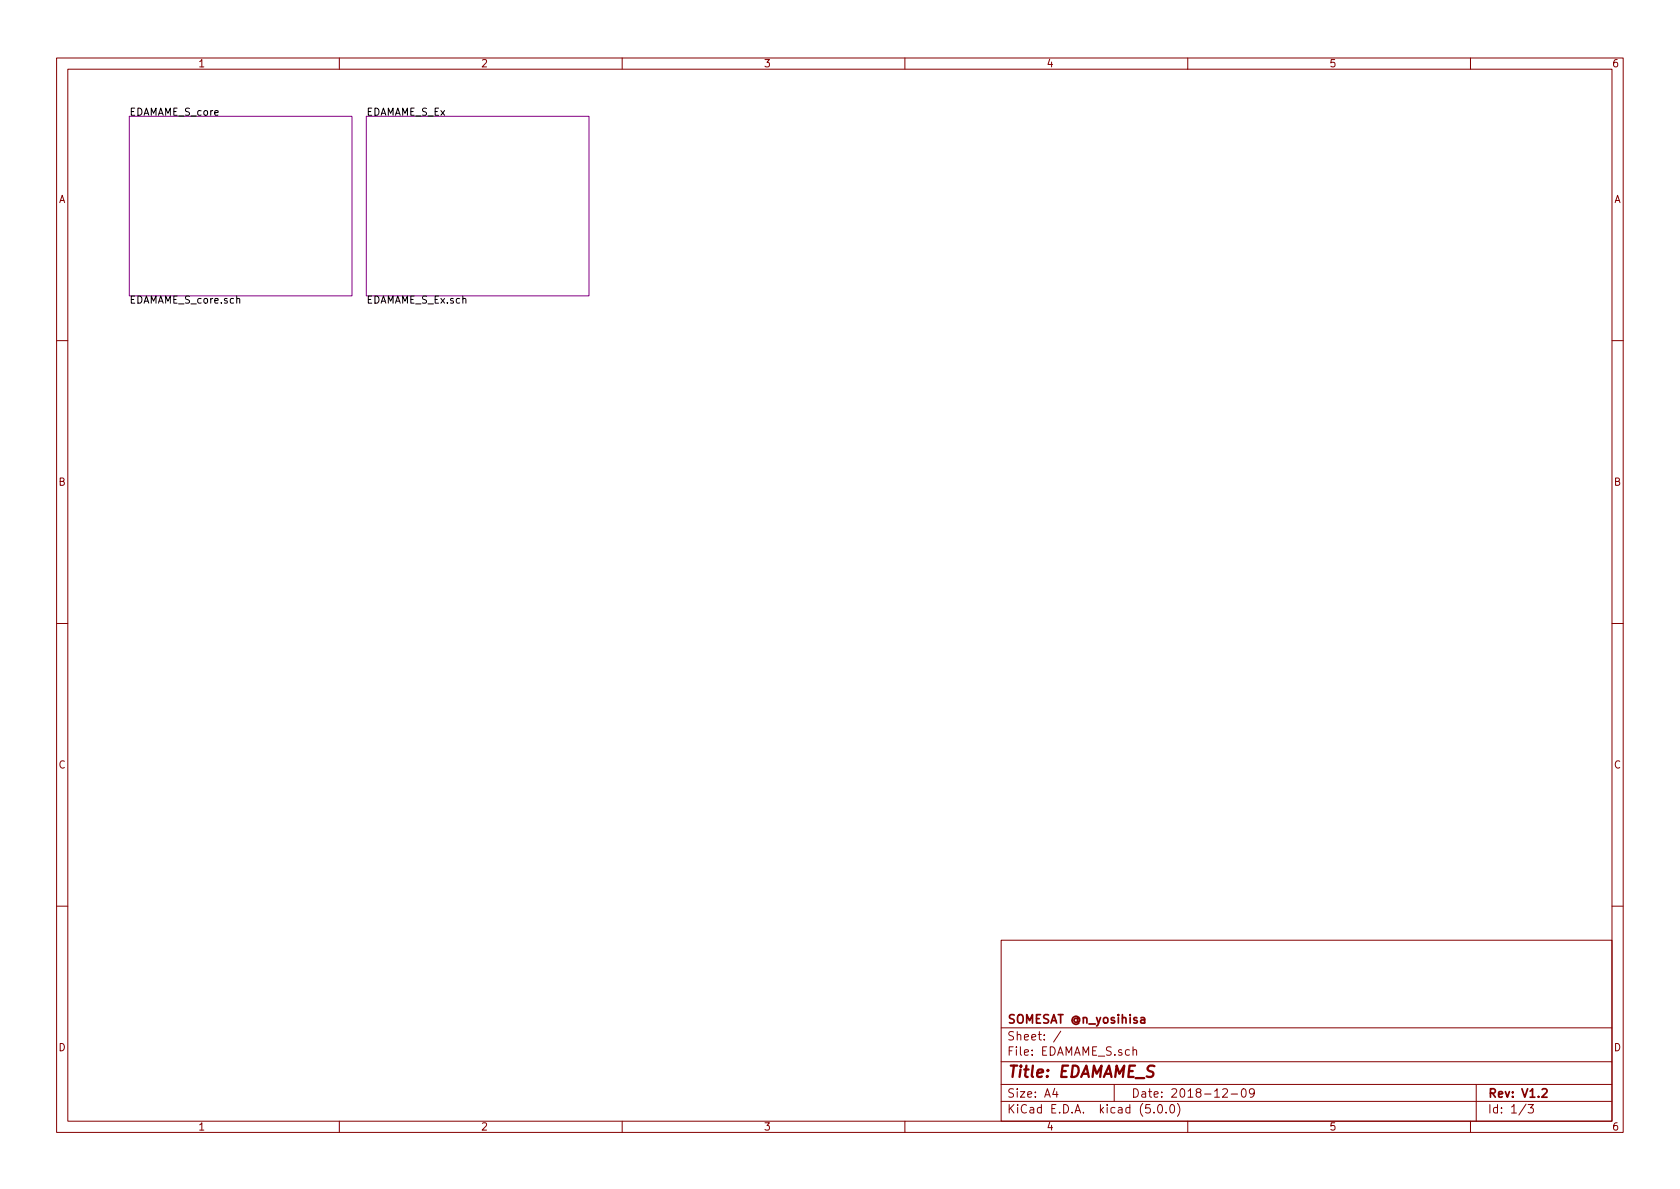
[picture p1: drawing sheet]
<svg xmlns="http://www.w3.org/2000/svg" width="297mm" height="210mm" viewBox="0 0 297 210" stroke-linecap="round" stroke-linejoin="round" font-family="sans-serif">
<g fill="none" stroke="#840000" stroke-width=".18">
<path d="M10 10.3h277v189.9h-277zM12 12.2h273v186.1h-273zM60 10.3v1.9M110 10.3v1.9M160 10.3v1.9M210 10.3v1.9M260 10.3v1.9M10 60.2h2M285 60.2h2M10 110.3h2M285 110.3h2M10 160.2h2"/>
<path d="M177 166.3h108v32h-108zM285 160.2h2M60 198.3v1.9M110 198.3v1.9M160 198.3v1.9M177 194.8h108M177 191.8h108M177 187.8h108M177 181.8h108M186.5 192.5l-.4 1h1M186.8 193v1M187.6 182.3l-1.3 2"/>
<path d="M197 191.8v3M200.3 185.7l.3-.1 .3 .1 .1 .9M200.3 185.1v1.5M204 196.7v.1M204.8 195.5l.4-.2a.94 .94 0 0 1 0 1.5 .79 .79 0 0 1-.4-1.3zM206.2 196.7v.1M207 195.4l.3-.1a.94 .94 0 0 1 0 1.5 .82 .82 0 0 1-.3-1.4zM208.2 195.1a1.71 1.71 0 0 1 0 2.3M210 198.3v1.9M216.2 192.7l.2-.2h.4l.2 .5-.9 1h.9M217.7 193.5h1.1M219.6 192.7l.4-.2a.94 .94 0 0 1 0 1.5 .82 .82 0 0 1-.4-1.3z"/>
<path d="M221.8 193.2l-.3 .3h-.3l-.3-.3v-.4l.2-.2 .4-.1 .2 .2a1.13 1.13 0 0 1-.2 1.2l-.4 .1M260 198.3v1.9M261 191.8v6.5M269.8 195.2l-1.2 2M270.2 195.3h.9l-.5 .6 .4 .1v.7l-.2 .1-.6-.1"/>
</g>
<path d="M272.7 192.7l.2-.2h.3l.3 .2v.3l-.9 1h.9" fill="none" stroke="#840000" stroke-width=".3"/>
<path d="M22.9 20.6h39.3v31.7h-39.3zM64.8 20.6h39.3v31.7h-39.3z" fill="none" stroke="#840084" stroke-width=".18"/>
<path d="M41.9 52.9l.1-.1h.3l.1 .8" fill="none" stroke="#000" stroke-width=".18"/>
<text font-size="2.8" fill="#840000" x="178" y="190.5">Title: EDAMAME_S</text>
<g font-size="2.1" fill="#840000">
<text x="178" y="184">Sheet: /</text>
<text x="178" y="181">SOMESAT @n_yosihisa</text>
<text x="178" y="186.7">File: EDAMAME_S.sch</text>
<text x="178" y="196.9">KiCad E.D.A. kicad (5.0.0)</text>
<text x="178" y="194.1">Size: A4</text>
<text x="200" y="194.1">Date: 2018-12-09</text>
<text x="263" y="194.1">Rev: V1.2</text>
<text x="263" y="196.9">Id: 1/3</text>
</g>
<g font-size="1.8" fill="#840000">
<text x="35" y="11.9">1</text>
<text x="85" y="11.9">2</text>
<text x="135" y="11.9">3</text>
<text x="185" y="11.9">4</text>
<text x="235" y="11.9">5</text>
<text x="285" y="11.9">6</text>
<text x="10.4" y="35.9">A</text>
<text x="285.4" y="35.9">A</text>
<text x="10.4" y="85.9">B</text>
<text x="285.4" y="85.9">B</text>
<text x="10.4" y="135.9">C</text>
<text x="285.4" y="135.9">C</text>
<text x="10.4" y="185.9">D</text>
<text x="285.4" y="185.9">D</text>
<text x="35" y="199.9">1</text>
<text x="85" y="199.9">2</text>
<text x="135" y="199.9">3</text>
<text x="185" y="199.9">4</text>
<text x="235" y="199.9">5</text>
<text x="285" y="199.9">6</text>
</g>
<g font-size="1.8">
<text x="22.9" y="20.5">EDAMAME_S_core</text>
<text x="64.8" y="20.5">EDAMAME_S_Ex</text>
<text x="22.9" y="53.7">EDAMAME_S_core.sch</text>
<text x="64.8" y="53.7">EDAMAME_S_Ex.sch</text>
</g>
</svg>
